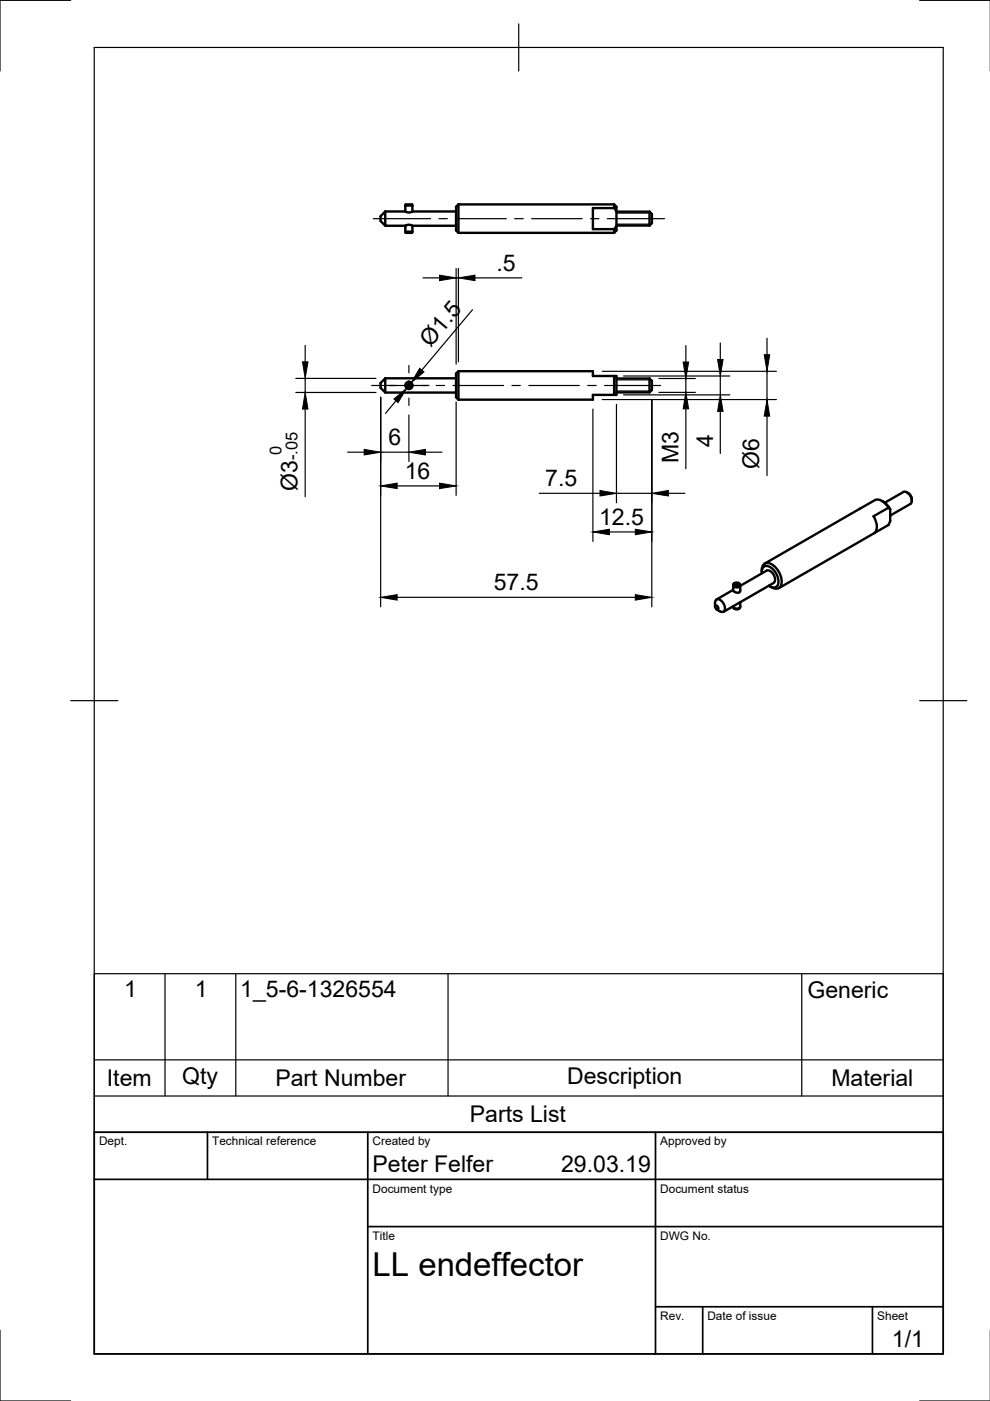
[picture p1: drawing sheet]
<svg xmlns="http://www.w3.org/2000/svg" width="210mm" height="297mm" viewBox="0 0 210 297" stroke-linecap="round" stroke-linejoin="round" font-family="sans-serif">
<!-- layer: Visible -->
<g fill="none" stroke="#000" stroke-width=".51">
<path d="M81.7 44.8l-1 1.1v.9l1 1.1M81.7 44.8v3.1h4.2M81.7 44.8h4.2M85.9 44.8l.7 .2 .8-.2M85.9 47.9l.7-.2 .8 .2M85.9 43.6l.1-.3h1.4v.3M85.9 49.1h1.5M85.9 49.1l.1 .3h1.4v-.3M85.9 43.6h1.5M85.9 43.6v1.2M85.9 47.9v1.2M87.4 44.8h9.3"/>
<path d="M87.4 47.9h9.3M87.4 43.6v1.2M87.4 47.9v1.2M97.2 43.3l-.5 .5v5.1l.5 .5M97.2 43.3v6.1M97.2 43.3h33M97.2 49.4h33M130.2 44.1l.5 .7M130.2 48.6v.8M130.2 44.1h-4.5v4.5h4.5M130.2 43.3v.8M130.2 43.3l.5 .5v1"/>
<path d="M130.7 47.9l-.5 .7M130.7 47.9v1l-.5 .5M130.7 44.9h7M130.7 47.8h7M130.7 44.8v3.1M137.7 44.9v2.9M137.7 44.9l.5 .5v1.9l-.5 .5M97.2 78.7v6M130.2 79.7h.5v4h-.5M130.2 79.7h-4.5v-1h-28.5l-.5 .5v5l.5 .5M130.2 79.7v4M81.7 80.2l-1 1v1l1 1h15"/>
<path d="M81.7 80.2v3M81.7 80.2h15M86.6 81h.2M86.6 81v.1M86.6 81.1v.2M86.6 81a.75 .75 0 0 0-.5 1.1 .75 .75 0 0 0 1.2 0 .75 .75 0 0 0-.5-1.1M86.8 81v.1M86.8 81.1v.2M86.8 81a.69 .69 0 0 1 .5 1.1 .69 .69 0 0 1-1.2 0 .69 .69 0 0 1 .5-1.1M86.8 81.3a.46 .46 0 0 1 .3 .7 .46 .46 0 0 1-.8 0 .46 .46 0 0 1 .3-.7M130.2 83.7h-4.5v1h-28.5M130.7 80.2h7"/>
<path d="M130.7 83.2h7M137.7 80.2v3M137.7 80.2l.5 .6v1.9l-.5 .5M187 106.2l.3 .2M187.3 106.4l.7 .5 .8 1.1M187.6 106.6l4-2.3a1.71 1.71 0 0 1 1.4 2.6M188.4 107.6a2.66 2.66 0 0 0-2.8-1.6l-23.5 13.5M188.4 107.6l-3.2 1.9a3.2 3.2 0 0 1 .4 3.3l-20.5 11.9M188.4 107.6l.3 .4M188.7 108v2.5l-.3 .8-3 1.7M192.3 104.4l.3 .2M192.7 104.6a1.54 1.54 0 0 1 .6 1.6"/>
<path d="M193 106.9l-4.3 2.4M151.6 128.6v-.8a.68 .68 0 0 1 .5-.8 .68 .68 0 0 1 .8 .3l.5 .7a1.15 1.15 0 0 1-.2 1.7l-.5-.1M151.7 128.4l.4 .1 .2 .7-.5-.2zM152 129.2l.7 .4M155.4 124.1l.1 1.2 .8 .4h.4l.2-.3 .1-1.3M155.4 125.1l-3.5 2M155.5 128.7a.79 .79 0 0 0 .6 .5 .79 .79 0 0 0 .8-.3M155.5 123.9v.1a.79 .79 0 0 0 .7 .6 .79 .79 0 0 0 .7-.6v-.1M155.8 123.8v.2M155.8 123.6a.71 .71 0 0 1 1.1 .4 .81 .81 0 0 1-1.4-.1l.1-.2 .2 .1M156 123.7l-.2-.1v.2M156 123.7v.4"/>
<path d="M156 123.7h.4l.2 .2a.43 .43 0 0 1-.4 .3 .43 .43 0 0 1-.4-.4M156.9 128.7v.2M157 127.7v.9a.84 .84 0 0 1-.8 .4 .84 .84 0 0 1-.8-.5M161.5 121.3a1.4 1.4 0 0 1 .3-1.5 1.4 1.4 0 0 1 1.4-.3 4.3 4.3 0 0 1 2.4 4.7 1.23 1.23 0 0 1-2 .3M161.5 121.6a1.18 1.18 0 0 1 .6-1.5 1.18 1.18 0 0 1 1.5 .3 3.5 3.5 0 0 1 1.3 3.7 1.14 1.14 0 0 1-1.9 .1M162.5 121l-5.5 3.2M162.5 121a1.73 1.73 0 0 1 1.5 2.6M163.3 124.3l.3 .3M164 123.6l-10.6 6.1"/>
</g>
<!-- layer: Visible Narrow -->
<path d="M130.7 47.5h7.3M130.7 45.2h7.3M130.7 82.9h7.3M130.7 80.5h7.3" fill="none" stroke="#000" stroke-width=".25"/>
<!-- layer: Border -->
<path d="M15 .1h-15v15M20 10.1h180v276.9h-180zM110 5.1v10M195 .1h15M15 148.6h10M195 148.6h10M0 282.1v14.9h15M195 297h15" fill="none" stroke="#000" stroke-width=".25"/>
<!-- layer: TitleBlock -->
<path d="M20 240.1h180v46.9h-180zM20 250h180M44 240.1v9.9M78 240.1v46.9M139 240.1v46.9M78 260.1h122M139 277.1h61M149 277.1v9.9M185 277.1v9.9" fill="none" stroke="#000" stroke-width=".36"/>
<!-- layer: Smart Centers -->
<g fill="none" stroke="#000" stroke-width=".25">
<path d="M79.2 46.4h12.1M93.1 46.4h1.7M96.6 46.4h10.8M109.1 46.4h1.8M112.7 46.4h10.7M125.2 46.4h1.8M128.8 46.4h12.1M86.7 77.5v1.5M78.8 81.7h12.2M86.7 80.8v1.8M86.7 84.4v1.6M92.5 81.7h1.8"/>
<path d="M96 81.7h10.8M108.5 81.7h1.8M112.1 81.7h10.7M124.6 81.7h1.8M128.2 81.7h11.9"/>
</g>
<!-- layer: FD_Dimensions -->
<g fill="none" stroke="#000" stroke-width=".25">
<path d="M89.7 58.9h3.5M96.7 56.9v20.3M96.7 58.9h.5M97.2 56.9v19.8M100.7 58.9h9.9M64.7 73.2v3.5M100.2 65.7l-10.8 12.8M127.7 78.7h36.9M132.2 79.7h22.5M145.4 73.3v3.5M152.7 72.7v3.5M152.7 79.7v4"/>
<path d="M162.6 71.7v3.5M162.6 78.7v6M62.7 80.2h17M62.7 83.2h17M64.7 80.2v3M64.7 86.7v18.6M73.7 95.9h3.5M80.7 84.2v44.5M80.7 95.9h6M84 85l-2.3 2.7M86.7 88v9.9M87.2 81.1l-1 1.2"/>
<path d="M90.2 95.9h3.5M96.7 85.2v19.8M125.7 86.7v28.1M127.7 84.7h36.9M130.7 85.7v20.9M132.2 83.7h22.5M138.2 84.7v44M139.7 80.2h7.7M139.7 83.2h7.7M145.4 80.2v3M145.4 86.7v12.7M152.7 87.2v8.9"/>
<path d="M162.6 88.2v12.6M84.2 103h9M114.3 104.6h12.9M129.2 112.8h5.5M130.7 104.6h7.5M141.7 104.6h3.5M84.2 126.6h50.5"/>
</g>
<g fill="#000" stroke="#000" stroke-width=".21">
<path d="M93.2 58.3l3.5 .6-3.5 .6zM97.2 58.9l3.5-.6v1.2zM64.1 76.7h1.2l-.6 3.5zM89 78.1l.9 .8-2.7 2.2zM144.8 76.8h1.2l-.6 3.4zM152.1 76.2h1.2l-.6 3.5zM162 75.2h1.2l-.6 3.5zM64.7 83.2l.6 3.5h-1.2zM77.2 95.3l3.5 .6-3.5 .6zM83.5 84.6l2.7-2.3-1.8 3.1zM86.7 95.9l3.5-.6v1.2zM145.4 83.2l.6 3.5h-1.2z"/>
<path d="M152.7 83.7l.6 3.5h-1.2zM162.6 84.7l.6 3.5h-1.2zM80.7 103l3.5-.6v1.2zM93.2 102.4l3.5 .6-3.5 .6zM127.2 104l3.5 .6-3.5 .6zM125.7 112.8l3.5-.6v1.2zM134.7 112.2l3.5 .6-3.5 .6zM138.2 104.6l3.5-.6v1.2zM80.7 126.6l3.5-.5v1.1zM134.7 126.1l3.5 .5-3.5 .6z"/>
</g>
<!-- layer: Parts Lists -->
<path d="M20 206.4h180v33.7h-180zM35 206.4v26M50 206.4v26M95 206.4v26M170 206.4v26M20 232.4h180M20 224.7h180" fill="none" stroke="#000" stroke-width=".25"/>
<text font-size="7" x="79" y="270.6">LL endeffector</text>
<g font-size="4.9">
<text x="105.3" y="57.4">.5</text>
<text x="91.3" y="73.7" transform="rotate(-50 91.3 73.7)">Ø1.5</text>
<text x="82.4" y="94.3">6</text>
<text x="151.2" y="94.7" transform="rotate(-90 151.2 94.7)">4</text>
<text x="85.8" y="101.5">16</text>
<text x="143.9" y="98.3" transform="rotate(-90 143.9 98.3)">M3</text>
<text x="161" y="99.5" transform="rotate(-90 161 99.5)">Ø6</text>
<text x="63.1" y="104" transform="rotate(-90 63.1 104)">Ø3</text>
<text x="115.6" y="103">7.5</text>
<text x="127" y="111.2">12.5</text>
<text x="104.7" y="125.1">57.5</text>
<text x="26.3" y="211.5">1</text>
<text x="41.3" y="211.5">1</text>
<text x="50.9" y="211.5">1_5-6-1326554</text>
<text x="171.2" y="211.5">Generic</text>
<text x="22.7" y="230.3">Item</text>
<text x="38.6" y="229.8">Qty</text>
<text x="58.4" y="230.3">Part Number</text>
<text x="120.2" y="229.8">Description</text>
<text x="176.3" y="230.3">Material</text>
<text x="99.6" y="237.9">Parts List</text>
<text x="79" y="248.5">Peter Felfer</text>
<text x="119" y="248.5">29.03.19</text>
<text x="189.1" y="285.7">1/1</text>
</g>
<g font-size="3.5">
<text x="59.7" y="96.5" transform="rotate(-90 59.7 96.5)">0</text>
<text x="63.1" y="97.6" transform="rotate(-90 63.1 97.6)">-.05</text>
</g>
<g font-size="2.5">
<text x="21" y="242.9">Dept.</text>
<text x="45" y="242.9">Technical reference</text>
<text x="79" y="242.9">Created by</text>
<text x="140" y="242.9">Approved by</text>
<text x="79" y="252.8">Document type</text>
<text x="140" y="252.8">Document status</text>
<text x="79" y="262.9">Title</text>
<text x="140" y="262.9">DWG No.</text>
<text x="140" y="279.9">Rev.</text>
<text x="150" y="279.9">Date of issue</text>
<text x="186" y="279.9">Sheet</text>
</g>
</svg>
